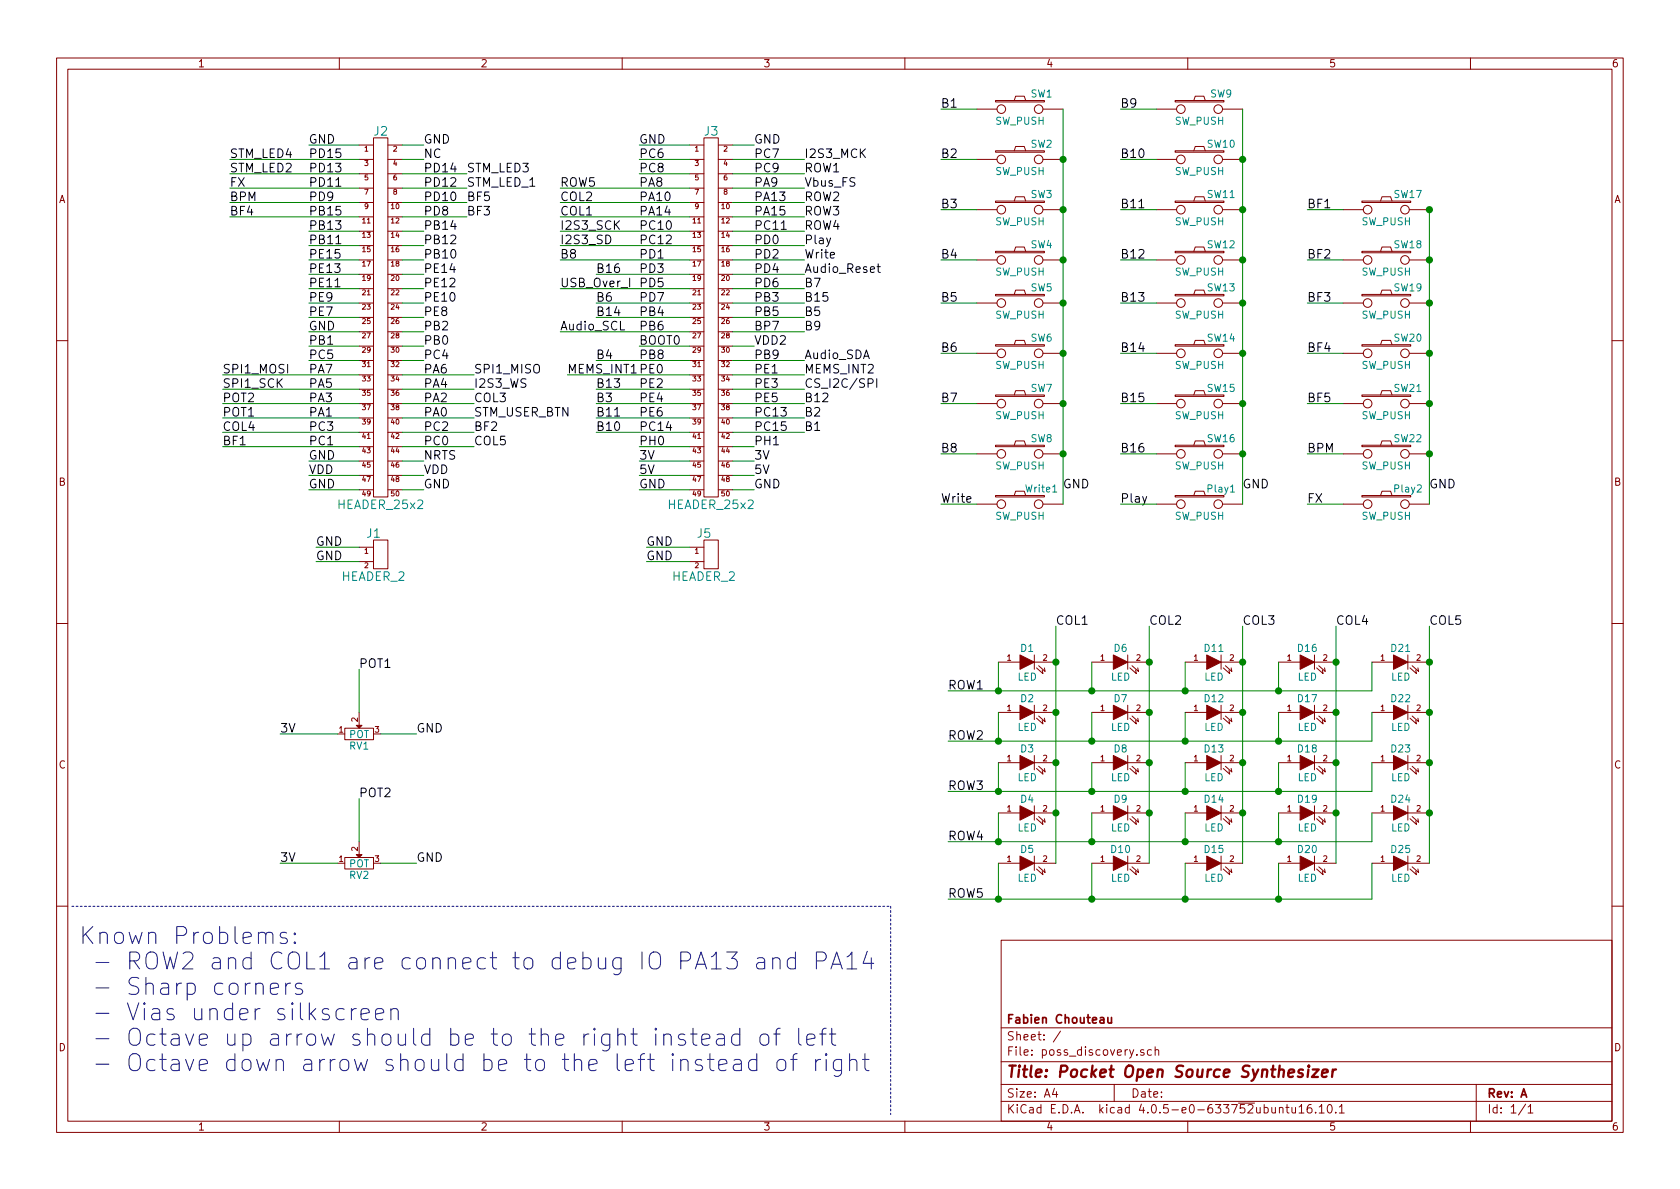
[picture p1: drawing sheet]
EESchema Schematic File Version 2
LIBS:poss_discovery-rescue
LIBS:power
LIBS:device
LIBS:transistors
LIBS:conn
LIBS:linear
LIBS:regul
LIBS:74xx
LIBS:cmos4000
LIBS:adc-dac
LIBS:memory
LIBS:xilinx
LIBS:microcontrollers
LIBS:dsp
LIBS:microchip
LIBS:analog_switches
LIBS:motorola
LIBS:texas
LIBS:intel
LIBS:audio
LIBS:interface
LIBS:digital-audio
LIBS:philips
LIBS:display
LIBS:cypress
LIBS:siliconi
LIBS:opto
LIBS:atmel
LIBS:contrib
LIBS:valves
LIBS:w_connectors
LIBS:poss_discovery-cache
EELAYER 25 0
EELAYER END
$Descr A4 11693 8268
encoding utf-8
Sheet 1 1
Title "Pocket Open Source Synthesizer"
Date ""
Rev "A"
Comp "Fabien Chouteau"
Comment1 ""
Comment2 ""
Comment3 ""
Comment4 ""
$EndDescr
$Comp
L SW_PUSH SW1
U 1 1
P 7100 750
F 0 "SW1" H 7250 860 50  0000 C CNN
F 1 "SW_PUSH" H 7100 670 50  0000 C CNN
F 2 "Buttons_Switches_SMD:SW_SPST_B3SL-1002P" H 7100 750 50  0001 C CNN
F 3 "" H 7100 750 50  0000 C CNN
	1    7100 750 
	1    0    0    -1  
$EndComp
$Comp
L SW_PUSH SW2
U 1 1
P 7100 1100
F 0 "SW2" H 7250 1210 50  0000 C CNN
F 1 "SW_PUSH" H 7100 1020 50  0000 C CNN
F 2 "Buttons_Switches_SMD:SW_SPST_B3SL-1002P" H 7100 1100 50  0001 C CNN
F 3 "" H 7100 1100 50  0000 C CNN
	1    7100 1100
	1    0    0    -1  
$EndComp
$Comp
L SW_PUSH SW3
U 1 1
P 7100 1450
F 0 "SW3" H 7250 1560 50  0000 C CNN
F 1 "SW_PUSH" H 7100 1370 50  0000 C CNN
F 2 "Buttons_Switches_SMD:SW_SPST_B3SL-1002P" H 7100 1450 50  0001 C CNN
F 3 "" H 7100 1450 50  0000 C CNN
	1    7100 1450
	1    0    0    -1  
$EndComp
$Comp
L SW_PUSH SW4
U 1 1
P 7100 1800
F 0 "SW4" H 7250 1910 50  0000 C CNN
F 1 "SW_PUSH" H 7100 1720 50  0000 C CNN
F 2 "Buttons_Switches_SMD:SW_SPST_B3SL-1002P" H 7100 1800 50  0001 C CNN
F 3 "" H 7100 1800 50  0000 C CNN
	1    7100 1800
	1    0    0    -1  
$EndComp
$Comp
L SW_PUSH SW5
U 1 1
P 7100 2100
F 0 "SW5" H 7250 2210 50  0000 C CNN
F 1 "SW_PUSH" H 7100 2020 50  0000 C CNN
F 2 "Buttons_Switches_SMD:SW_SPST_B3SL-1002P" H 7100 2100 50  0001 C CNN
F 3 "" H 7100 2100 50  0000 C CNN
	1    7100 2100
	1    0    0    -1  
$EndComp
$Comp
L SW_PUSH SW6
U 1 1
P 7100 2450
F 0 "SW6" H 7250 2560 50  0000 C CNN
F 1 "SW_PUSH" H 7100 2370 50  0000 C CNN
F 2 "Buttons_Switches_SMD:SW_SPST_B3SL-1002P" H 7100 2450 50  0001 C CNN
F 3 "" H 7100 2450 50  0000 C CNN
	1    7100 2450
	1    0    0    -1  
$EndComp
$Comp
L SW_PUSH SW7
U 1 1
P 7100 2800
F 0 "SW7" H 7250 2910 50  0000 C CNN
F 1 "SW_PUSH" H 7100 2720 50  0000 C CNN
F 2 "Buttons_Switches_SMD:SW_SPST_B3SL-1002P" H 7100 2800 50  0001 C CNN
F 3 "" H 7100 2800 50  0000 C CNN
	1    7100 2800
	1    0    0    -1  
$EndComp
$Comp
L SW_PUSH SW8
U 1 1
P 7100 3150
F 0 "SW8" H 7250 3260 50  0000 C CNN
F 1 "SW_PUSH" H 7100 3070 50  0000 C CNN
F 2 "Buttons_Switches_SMD:SW_SPST_B3SL-1002P" H 7100 3150 50  0001 C CNN
F 3 "" H 7100 3150 50  0000 C CNN
	1    7100 3150
	1    0    0    -1  
$EndComp
Text Label 6550 750  0    60   ~ 0
B1
Text Label 6550 1100 0    60   ~ 0
B2
Text Label 6550 1450 0    60   ~ 0
B3
Text Label 6550 1800 0    60   ~ 0
B4
Text Label 6550 2100 0    60   ~ 0
B5
Text Label 6550 2450 0    60   ~ 0
B6
Text Label 6550 2800 0    60   ~ 0
B7
Text Label 6550 3150 0    60   ~ 0
B8
$Comp
L SW_PUSH SW9
U 1 1
P 8350 750
F 0 "SW9" H 8500 860 50  0000 C CNN
F 1 "SW_PUSH" H 8350 670 50  0000 C CNN
F 2 "Buttons_Switches_SMD:SW_SPST_B3SL-1002P" H 8350 750 50  0001 C CNN
F 3 "" H 8350 750 50  0000 C CNN
	1    8350 750 
	1    0    0    -1  
$EndComp
$Comp
L SW_PUSH SW10
U 1 1
P 8350 1100
F 0 "SW10" H 8500 1210 50  0000 C CNN
F 1 "SW_PUSH" H 8350 1020 50  0000 C CNN
F 2 "Buttons_Switches_SMD:SW_SPST_B3SL-1002P" H 8350 1100 50  0001 C CNN
F 3 "" H 8350 1100 50  0000 C CNN
	1    8350 1100
	1    0    0    -1  
$EndComp
$Comp
L SW_PUSH SW11
U 1 1
P 8350 1450
F 0 "SW11" H 8500 1560 50  0000 C CNN
F 1 "SW_PUSH" H 8350 1370 50  0000 C CNN
F 2 "Buttons_Switches_SMD:SW_SPST_B3SL-1002P" H 8350 1450 50  0001 C CNN
F 3 "" H 8350 1450 50  0000 C CNN
	1    8350 1450
	1    0    0    -1  
$EndComp
$Comp
L SW_PUSH SW12
U 1 1
P 8350 1800
F 0 "SW12" H 8500 1910 50  0000 C CNN
F 1 "SW_PUSH" H 8350 1720 50  0000 C CNN
F 2 "Buttons_Switches_SMD:SW_SPST_B3SL-1002P" H 8350 1800 50  0001 C CNN
F 3 "" H 8350 1800 50  0000 C CNN
	1    8350 1800
	1    0    0    -1  
$EndComp
$Comp
L SW_PUSH SW13
U 1 1
P 8350 2100
F 0 "SW13" H 8500 2210 50  0000 C CNN
F 1 "SW_PUSH" H 8350 2020 50  0000 C CNN
F 2 "Buttons_Switches_SMD:SW_SPST_B3SL-1002P" H 8350 2100 50  0001 C CNN
F 3 "" H 8350 2100 50  0000 C CNN
	1    8350 2100
	1    0    0    -1  
$EndComp
$Comp
L SW_PUSH SW14
U 1 1
P 8350 2450
F 0 "SW14" H 8500 2560 50  0000 C CNN
F 1 "SW_PUSH" H 8350 2370 50  0000 C CNN
F 2 "Buttons_Switches_SMD:SW_SPST_B3SL-1002P" H 8350 2450 50  0001 C CNN
F 3 "" H 8350 2450 50  0000 C CNN
	1    8350 2450
	1    0    0    -1  
$EndComp
$Comp
L SW_PUSH SW15
U 1 1
P 8350 2800
F 0 "SW15" H 8500 2910 50  0000 C CNN
F 1 "SW_PUSH" H 8350 2720 50  0000 C CNN
F 2 "Buttons_Switches_SMD:SW_SPST_B3SL-1002P" H 8350 2800 50  0001 C CNN
F 3 "" H 8350 2800 50  0000 C CNN
	1    8350 2800
	1    0    0    -1  
$EndComp
$Comp
L SW_PUSH SW16
U 1 1
P 8350 3150
F 0 "SW16" H 8500 3260 50  0000 C CNN
F 1 "SW_PUSH" H 8350 3070 50  0000 C CNN
F 2 "Buttons_Switches_SMD:SW_SPST_B3SL-1002P" H 8350 3150 50  0001 C CNN
F 3 "" H 8350 3150 50  0000 C CNN
	1    8350 3150
	1    0    0    -1  
$EndComp
Text Label 7800 750  0    60   ~ 0
B9
Text Label 7800 1100 0    60   ~ 0
B10
Text Label 7800 1450 0    60   ~ 0
B11
Text Label 7800 1800 0    60   ~ 0
B12
Text Label 7800 2100 0    60   ~ 0
B13
Text Label 7800 2450 0    60   ~ 0
B14
Text Label 7800 2800 0    60   ~ 0
B15
Text Label 7800 3150 0    60   ~ 0
B16
$Comp
L HEADER_25x2 J2
U 1 1
P 2650 2200
F 0 "J2" H 2650 3500 60  0000 C CNN
F 1 "HEADER_25x2" H 2650 900 60  0000 C CNN
F 2 "Pin_Headers:Pin_Header_Straight_2x25" H 2650 2200 60  0001 C CNN
F 3 "" H 2650 2200 60  0000 C CNN
	1    2650 2200
	1    0    0    -1  
$EndComp
$Comp
L HEADER_25x2 J3
U 1 1
P 4950 2200
F 0 "J3" H 4950 3500 60  0000 C CNN
F 1 "HEADER_25x2" H 4950 900 60  0000 C CNN
F 2 "Pin_Headers:Pin_Header_Straight_2x25" H 4950 2200 60  0001 C CNN
F 3 "" H 4950 2200 60  0000 C CNN
	1    4950 2200
	1    0    0    -1  
$EndComp
Text Label 2150 1100 0    60   ~ 0
PD15
Text Label 2150 1000 0    60   ~ 0
GND
Text Label 2150 1200 0    60   ~ 0
PD13
Text Label 2150 1300 0    60   ~ 0
PD11
Text Label 2150 1400 0    60   ~ 0
PD9
Text Label 2150 1500 0    60   ~ 0
PB15
Text Label 2150 1600 0    60   ~ 0
PB13
Text Label 2150 1700 0    60   ~ 0
PB11
Text Label 2150 1800 0    60   ~ 0
PE15
Text Label 2150 1900 0    60   ~ 0
PE13
Text Label 2150 2000 0    60   ~ 0
PE11
Text Label 2150 2100 0    60   ~ 0
PE9
Text Label 2150 2200 0    60   ~ 0
PE7
Text Label 2150 2300 0    60   ~ 0
GND
Text Label 2150 2400 0    60   ~ 0
PB1
Text Label 2150 2500 0    60   ~ 0
PC5
Text Label 2150 2600 0    60   ~ 0
PA7
Text Label 2150 2700 0    60   ~ 0
PA5
Text Label 2150 2800 0    60   ~ 0
PA3
Text Label 2150 2900 0    60   ~ 0
PA1
Text Label 2150 3000 0    60   ~ 0
PC3
Text Label 2150 3100 0    60   ~ 0
PC1
Text Label 2150 3200 0    60   ~ 0
GND
Text Label 2150 3300 0    60   ~ 0
VDD
Text Label 2150 3400 0    60   ~ 0
GND
Text Label 2950 3400 0    60   ~ 0
GND
Text Label 2950 3300 0    60   ~ 0
VDD
Text Label 2950 3200 0    60   ~ 0
NRTS
Text Label 2950 3100 0    60   ~ 0
PC0
Text Label 2950 3000 0    60   ~ 0
PC2
Text Label 2950 2900 0    60   ~ 0
PA0
Text Label 2950 2800 0    60   ~ 0
PA2
Text Label 2950 2700 0    60   ~ 0
PA4
Text Label 2950 2600 0    60   ~ 0
PA6
Text Label 2950 2500 0    60   ~ 0
PC4
Text Label 2950 2400 0    60   ~ 0
PB0
Text Label 2950 2300 0    60   ~ 0
PB2
Text Label 2950 2200 0    60   ~ 0
PE8
Text Label 2950 2100 0    60   ~ 0
PE10
Text Label 2950 2000 0    60   ~ 0
PE12
Text Label 2950 1900 0    60   ~ 0
PE14
Text Label 2950 1800 0    60   ~ 0
PB10
Text Label 2950 1700 0    60   ~ 0
PB12
Text Label 2950 1600 0    60   ~ 0
PB14
Text Label 2950 1500 0    60   ~ 0
PD8
Text Label 2950 1400 0    60   ~ 0
PD10
Text Label 2950 1300 0    60   ~ 0
PD12
Text Label 2950 1200 0    60   ~ 0
PD14
Text Label 2950 1100 0    60   ~ 0
NC
Text Label 2950 1000 0    60   ~ 0
GND
Text Label 4450 1100 0    60   ~ 0
PC6
Text Label 4450 1000 0    60   ~ 0
GND
Text Label 4450 1200 0    60   ~ 0
PC8
Text Label 4450 1300 0    60   ~ 0
PA8
Text Label 4450 1400 0    60   ~ 0
PA10
Text Label 4450 1500 0    60   ~ 0
PA14
Text Label 4450 1600 0    60   ~ 0
PC10
Text Label 4450 1700 0    60   ~ 0
PC12
Text Label 4450 1800 0    60   ~ 0
PD1
Text Label 4450 1900 0    60   ~ 0
PD3
Text Label 4450 2000 0    60   ~ 0
PD5
Text Label 4450 2100 0    60   ~ 0
PD7
Text Label 4450 2200 0    60   ~ 0
PB4
Text Label 4450 2300 0    60   ~ 0
PB6
Text Label 4450 2400 0    60   ~ 0
BOOT0
Text Label 4450 2500 0    60   ~ 0
PB8
Text Label 4450 2600 0    60   ~ 0
PE0
Text Label 4450 2700 0    60   ~ 0
PE2
Text Label 4450 2800 0    60   ~ 0
PE4
Text Label 4450 2900 0    60   ~ 0
PE6
Text Label 4450 3000 0    60   ~ 0
PC14
Text Label 4450 3100 0    60   ~ 0
PH0
Text Label 4450 3200 0    60   ~ 0
3V
Text Label 4450 3300 0    60   ~ 0
5V
Text Label 4450 3400 0    60   ~ 0
GND
Text Label 5250 3400 0    60   ~ 0
GND
Text Label 5250 3300 0    60   ~ 0
5V
Text Label 5250 3200 0    60   ~ 0
3V
Text Label 5250 3100 0    60   ~ 0
PH1
Text Label 5250 3000 0    60   ~ 0
PC15
Text Label 5250 2900 0    60   ~ 0
PC13
Text Label 5250 2800 0    60   ~ 0
PE5
Text Label 5250 2700 0    60   ~ 0
PE3
Text Label 5250 2600 0    60   ~ 0
PE1
Text Label 5250 2500 0    60   ~ 0
PB9
Text Label 5250 2400 0    60   ~ 0
VDD2
Text Label 5250 2300 0    60   ~ 0
BP7
Text Label 5250 2200 0    60   ~ 0
PB5
Text Label 5250 2100 0    60   ~ 0
PB3
Text Label 5250 2000 0    60   ~ 0
PD6
Text Label 5250 1900 0    60   ~ 0
PD4
Text Label 5250 1800 0    60   ~ 0
PD2
Text Label 5250 1700 0    60   ~ 0
PD0
Text Label 5250 1600 0    60   ~ 0
PC11
Text Label 5250 1500 0    60   ~ 0
PA15
Text Label 5250 1400 0    60   ~ 0
PA13
Text Label 5250 1300 0    60   ~ 0
PA9
Text Label 5250 1200 0    60   ~ 0
PC9
Text Label 5250 1100 0    60   ~ 0
PC7
Text Label 5250 1000 0    60   ~ 0
GND
Text Label 3250 1300 0    60   ~ 0
STM_LED_1
Text Label 3250 1200 0    60   ~ 0
STM_LED3
Text Label 1600 1200 0    60   ~ 0
STM_LED2
Text Label 1600 1100 0    60   ~ 0
STM_LED4
Text Label 3300 2900 0    60   ~ 0
STM_USER_BTN
Text Label 1550 2700 0    60   ~ 0
SPI1_SCK
Text Label 1550 2600 0    60   ~ 0
SPI1_MOSI
Text Label 3300 2600 0    60   ~ 0
SPI1_MISO
Text Label 5600 2700 0    60   ~ 0
CS_I2C/SPI
Text Label 5600 2600 0    60   ~ 0
MEMS_INT2
Text Label 3950 2600 0    60   ~ 0
MEMS_INT1
Text Label 5600 2500 0    60   ~ 0
Audio_SDA
Text Label 3900 2300 0    60   ~ 0
Audio_SCL
Text Label 5600 1100 0    60   ~ 0
I2S3_MCK
Text Label 3900 1600 0    60   ~ 0
I2S3_SCK
Text Label 3900 1700 0    60   ~ 0
I2S3_SD
Text Label 3300 2700 0    60   ~ 0
I2S3_WS
Text Label 5600 1900 0    60   ~ 0
Audio_Reset
Text Label 5600 1300 0    60   ~ 0
Vbus_FS
Text Label 3900 2000 0    60   ~ 0
USB_Over_I
Text Label 5600 3000 0    60   ~ 0
B1
Text Label 4150 3000 0    60   ~ 0
B10
Text Label 5600 2900 0    60   ~ 0
B2
Text Label 4150 2900 0    60   ~ 0
B11
Text Label 5600 2800 0    60   ~ 0
B12
Text Label 4150 2800 0    60   ~ 0
B3
Text Label 4150 2700 0    60   ~ 0
B13
Text Label 4150 2500 0    60   ~ 0
B4
Text Label 5600 2300 0    60   ~ 0
B9
Text Label 4150 2200 0    60   ~ 0
B14
Text Label 5600 2200 0    60   ~ 0
B5
Text Label 4150 2100 0    60   ~ 0
B6
Text Label 5600 2100 0    60   ~ 0
B15
Text Label 5600 2000 0    60   ~ 0
B7
Text Label 4150 1900 0    60   ~ 0
B16
Text Label 5600 1800 0    60   ~ 0
Write
Text Label 8650 3400 0    60   ~ 0
GND
Text Label 7400 3400 0    60   ~ 0
GND
$Comp
L SW_PUSH Write1
U 1 1
P 7100 3500
F 0 "Write1" H 7250 3610 50  0000 C CNN
F 1 "SW_PUSH" H 7100 3420 50  0000 C CNN
F 2 "Buttons_Switches_SMD:SW_SPST_B3SL-1002P" H 7100 3500 50  0001 C CNN
F 3 "" H 7100 3500 50  0000 C CNN
	1    7100 3500
	1    0    0    -1  
$EndComp
$Comp
L SW_PUSH Play1
U 1 1
P 8350 3500
F 0 "Play1" H 8500 3610 50  0000 C CNN
F 1 "SW_PUSH" H 8350 3420 50  0000 C CNN
F 2 "Buttons_Switches_SMD:SW_SPST_B3SL-1002P" H 8350 3500 50  0001 C CNN
F 3 "" H 8350 3500 50  0000 C CNN
	1    8350 3500
	1    0    0    -1  
$EndComp
Text Label 7800 3500 0    60   ~ 0
Play
Text Label 6550 3500 0    60   ~ 0
Write
Text Label 3900 1800 0    60   ~ 0
B8
Text Label 5600 1700 0    60   ~ 0
Play
$Comp
L HEADER_2 J1
U 1 1
P 2600 3850
F 0 "J1" H 2600 4000 60  0000 C CNN
F 1 "HEADER_2" H 2600 3700 60  0000 C CNN
F 2 "Pin_Headers:Pin_Header_Straight_2x01" H 2600 3850 60  0001 C CNN
F 3 "" H 2600 3850 60  0000 C CNN
	1    2600 3850
	1    0    0    -1  
$EndComp
Text Label 2200 3800 0    60   ~ 0
GND
Text Label 2200 3900 0    60   ~ 0
GND
$Comp
L HEADER_2 J5
U 1 1
P 4900 3850
F 0 "J5" H 4900 4000 60  0000 C CNN
F 1 "HEADER_2" H 4900 3700 60  0000 C CNN
F 2 "Pin_Headers:Pin_Header_Straight_2x01" H 4900 3850 60  0001 C CNN
F 3 "" H 4900 3850 60  0000 C CNN
	1    4900 3850
	1    0    0    -1  
$EndComp
Text Label 4500 3800 0    60   ~ 0
GND
Text Label 4500 3900 0    60   ~ 0
GND
$Comp
L SW_PUSH SW17
U 1 1
P 9650 1450
F 0 "SW17" H 9800 1560 50  0000 C CNN
F 1 "SW_PUSH" H 9650 1370 50  0000 C CNN
F 2 "Buttons_Switches_SMD:SW_SPST_B3SL-1002P" H 9650 1450 50  0001 C CNN
F 3 "" H 9650 1450 50  0000 C CNN
	1    9650 1450
	1    0    0    -1  
$EndComp
$Comp
L SW_PUSH SW18
U 1 1
P 9650 1800
F 0 "SW18" H 9800 1910 50  0000 C CNN
F 1 "SW_PUSH" H 9650 1720 50  0000 C CNN
F 2 "Buttons_Switches_SMD:SW_SPST_B3SL-1002P" H 9650 1800 50  0001 C CNN
F 3 "" H 9650 1800 50  0000 C CNN
	1    9650 1800
	1    0    0    -1  
$EndComp
$Comp
L SW_PUSH SW19
U 1 1
P 9650 2100
F 0 "SW19" H 9800 2210 50  0000 C CNN
F 1 "SW_PUSH" H 9650 2020 50  0000 C CNN
F 2 "Buttons_Switches_SMD:SW_SPST_B3SL-1002P" H 9650 2100 50  0001 C CNN
F 3 "" H 9650 2100 50  0000 C CNN
	1    9650 2100
	1    0    0    -1  
$EndComp
$Comp
L SW_PUSH SW20
U 1 1
P 9650 2450
F 0 "SW20" H 9800 2560 50  0000 C CNN
F 1 "SW_PUSH" H 9650 2370 50  0000 C CNN
F 2 "Buttons_Switches_SMD:SW_SPST_B3SL-1002P" H 9650 2450 50  0001 C CNN
F 3 "" H 9650 2450 50  0000 C CNN
	1    9650 2450
	1    0    0    -1  
$EndComp
$Comp
L SW_PUSH SW21
U 1 1
P 9650 2800
F 0 "SW21" H 9800 2910 50  0000 C CNN
F 1 "SW_PUSH" H 9650 2720 50  0000 C CNN
F 2 "Buttons_Switches_SMD:SW_SPST_B3SL-1002P" H 9650 2800 50  0001 C CNN
F 3 "" H 9650 2800 50  0000 C CNN
	1    9650 2800
	1    0    0    -1  
$EndComp
$Comp
L SW_PUSH SW22
U 1 1
P 9650 3150
F 0 "SW22" H 9800 3260 50  0000 C CNN
F 1 "SW_PUSH" H 9650 3070 50  0000 C CNN
F 2 "Buttons_Switches_SMD:SW_SPST_B3SL-1002P" H 9650 3150 50  0001 C CNN
F 3 "" H 9650 3150 50  0000 C CNN
	1    9650 3150
	1    0    0    -1  
$EndComp
Text Label 9100 1450 0    60   ~ 0
BF1
Text Label 9100 1800 0    60   ~ 0
BF2
Text Label 9100 2100 0    60   ~ 0
BF3
Text Label 9100 2450 0    60   ~ 0
BF4
Text Label 9100 2800 0    60   ~ 0
BF5
Text Label 9100 3150 0    60   ~ 0
BPM
Text Label 9950 3400 0    60   ~ 0
GND
$Comp
L SW_PUSH Play2
U 1 1
P 9650 3500
F 0 "Play2" H 9800 3610 50  0000 C CNN
F 1 "SW_PUSH" H 9650 3420 50  0000 C CNN
F 2 "Buttons_Switches_SMD:SW_SPST_B3SL-1002P" H 9650 3500 50  0001 C CNN
F 3 "" H 9650 3500 50  0000 C CNN
	1    9650 3500
	1    0    0    -1  
$EndComp
Text Label 9100 3500 0    60   ~ 0
FX
Text Label 1600 1300 0    60   ~ 0
FX
Text Label 1600 1400 0    60   ~ 0
BPM
Text Label 3250 1400 0    60   ~ 0
BF5
Text Label 1600 1500 0    60   ~ 0
BF4
Text Label 3250 1500 0    60   ~ 0
BF3
Text Label 1550 3100 0    60   ~ 0
BF1
Text Label 3300 3100 0    60   ~ 0
COL5
$Comp
L LED D6
U 1 1
P 7800 4600
F 0 "D6" H 7800 4700 50  0000 C CNN
F 1 "LED" H 7800 4500 50  0000 C CNN
F 2 "LEDs:LED_0805" H 7800 4600 50  0001 C CNN
F 3 "" H 7800 4600 50  0000 C CNN
	1    7800 4600
	1    0    0    -1  
$EndComp
$Comp
L LED D7
U 1 1
P 7800 4950
F 0 "D7" H 7800 5050 50  0000 C CNN
F 1 "LED" H 7800 4850 50  0000 C CNN
F 2 "LEDs:LED_0805" H 7800 4950 50  0001 C CNN
F 3 "" H 7800 4950 50  0000 C CNN
	1    7800 4950
	1    0    0    -1  
$EndComp
$Comp
L LED D8
U 1 1
P 7800 5300
F 0 "D8" H 7800 5400 50  0000 C CNN
F 1 "LED" H 7800 5200 50  0000 C CNN
F 2 "LEDs:LED_0805" H 7800 5300 50  0001 C CNN
F 3 "" H 7800 5300 50  0000 C CNN
	1    7800 5300
	1    0    0    -1  
$EndComp
$Comp
L LED D9
U 1 1
P 7800 5650
F 0 "D9" H 7800 5750 50  0000 C CNN
F 1 "LED" H 7800 5550 50  0000 C CNN
F 2 "LEDs:LED_0805" H 7800 5650 50  0001 C CNN
F 3 "" H 7800 5650 50  0000 C CNN
	1    7800 5650
	1    0    0    -1  
$EndComp
$Comp
L LED D10
U 1 1
P 7800 6000
F 0 "D10" H 7800 6100 50  0000 C CNN
F 1 "LED" H 7800 5900 50  0000 C CNN
F 2 "LEDs:LED_0805" H 7800 6000 50  0001 C CNN
F 3 "" H 7800 6000 50  0000 C CNN
	1    7800 6000
	1    0    0    -1  
$EndComp
$Comp
L LED D1
U 1 1
P 7150 4600
F 0 "D1" H 7150 4700 50  0000 C CNN
F 1 "LED" H 7150 4500 50  0000 C CNN
F 2 "LEDs:LED_0805" H 7150 4600 50  0001 C CNN
F 3 "" H 7150 4600 50  0000 C CNN
	1    7150 4600
	1    0    0    -1  
$EndComp
$Comp
L LED D2
U 1 1
P 7150 4950
F 0 "D2" H 7150 5050 50  0000 C CNN
F 1 "LED" H 7150 4850 50  0000 C CNN
F 2 "LEDs:LED_0805" H 7150 4950 50  0001 C CNN
F 3 "" H 7150 4950 50  0000 C CNN
	1    7150 4950
	1    0    0    -1  
$EndComp
$Comp
L LED D3
U 1 1
P 7150 5300
F 0 "D3" H 7150 5400 50  0000 C CNN
F 1 "LED" H 7150 5200 50  0000 C CNN
F 2 "LEDs:LED_0805" H 7150 5300 50  0001 C CNN
F 3 "" H 7150 5300 50  0000 C CNN
	1    7150 5300
	1    0    0    -1  
$EndComp
$Comp
L LED D4
U 1 1
P 7150 5650
F 0 "D4" H 7150 5750 50  0000 C CNN
F 1 "LED" H 7150 5550 50  0000 C CNN
F 2 "LEDs:LED_0805" H 7150 5650 50  0001 C CNN
F 3 "" H 7150 5650 50  0000 C CNN
	1    7150 5650
	1    0    0    -1  
$EndComp
$Comp
L LED D5
U 1 1
P 7150 6000
F 0 "D5" H 7150 6100 50  0000 C CNN
F 1 "LED" H 7150 5900 50  0000 C CNN
F 2 "LEDs:LED_0805" H 7150 6000 50  0001 C CNN
F 3 "" H 7150 6000 50  0000 C CNN
	1    7150 6000
	1    0    0    -1  
$EndComp
$Comp
L LED D16
U 1 1
P 9100 4600
F 0 "D16" H 9100 4700 50  0000 C CNN
F 1 "LED" H 9100 4500 50  0000 C CNN
F 2 "LEDs:LED_0805" H 9100 4600 50  0001 C CNN
F 3 "" H 9100 4600 50  0000 C CNN
	1    9100 4600
	1    0    0    -1  
$EndComp
$Comp
L LED D17
U 1 1
P 9100 4950
F 0 "D17" H 9100 5050 50  0000 C CNN
F 1 "LED" H 9100 4850 50  0000 C CNN
F 2 "LEDs:LED_0805" H 9100 4950 50  0001 C CNN
F 3 "" H 9100 4950 50  0000 C CNN
	1    9100 4950
	1    0    0    -1  
$EndComp
$Comp
L LED D18
U 1 1
P 9100 5300
F 0 "D18" H 9100 5400 50  0000 C CNN
F 1 "LED" H 9100 5200 50  0000 C CNN
F 2 "LEDs:LED_0805" H 9100 5300 50  0001 C CNN
F 3 "" H 9100 5300 50  0000 C CNN
	1    9100 5300
	1    0    0    -1  
$EndComp
$Comp
L LED D19
U 1 1
P 9100 5650
F 0 "D19" H 9100 5750 50  0000 C CNN
F 1 "LED" H 9100 5550 50  0000 C CNN
F 2 "LEDs:LED_0805" H 9100 5650 50  0001 C CNN
F 3 "" H 9100 5650 50  0000 C CNN
	1    9100 5650
	1    0    0    -1  
$EndComp
$Comp
L LED D20
U 1 1
P 9100 6000
F 0 "D20" H 9100 6100 50  0000 C CNN
F 1 "LED" H 9100 5900 50  0000 C CNN
F 2 "LEDs:LED_0805" H 9100 6000 50  0001 C CNN
F 3 "" H 9100 6000 50  0000 C CNN
	1    9100 6000
	1    0    0    -1  
$EndComp
$Comp
L LED D11
U 1 1
P 8450 4600
F 0 "D11" H 8450 4700 50  0000 C CNN
F 1 "LED" H 8450 4500 50  0000 C CNN
F 2 "LEDs:LED_0805" H 8450 4600 50  0001 C CNN
F 3 "" H 8450 4600 50  0000 C CNN
	1    8450 4600
	1    0    0    -1  
$EndComp
$Comp
L LED D12
U 1 1
P 8450 4950
F 0 "D12" H 8450 5050 50  0000 C CNN
F 1 "LED" H 8450 4850 50  0000 C CNN
F 2 "LEDs:LED_0805" H 8450 4950 50  0001 C CNN
F 3 "" H 8450 4950 50  0000 C CNN
	1    8450 4950
	1    0    0    -1  
$EndComp
$Comp
L LED D13
U 1 1
P 8450 5300
F 0 "D13" H 8450 5400 50  0000 C CNN
F 1 "LED" H 8450 5200 50  0000 C CNN
F 2 "LEDs:LED_0805" H 8450 5300 50  0001 C CNN
F 3 "" H 8450 5300 50  0000 C CNN
	1    8450 5300
	1    0    0    -1  
$EndComp
$Comp
L LED D14
U 1 1
P 8450 5650
F 0 "D14" H 8450 5750 50  0000 C CNN
F 1 "LED" H 8450 5550 50  0000 C CNN
F 2 "LEDs:LED_0805" H 8450 5650 50  0001 C CNN
F 3 "" H 8450 5650 50  0000 C CNN
	1    8450 5650
	1    0    0    -1  
$EndComp
$Comp
L LED D15
U 1 1
P 8450 6000
F 0 "D15" H 8450 6100 50  0000 C CNN
F 1 "LED" H 8450 5900 50  0000 C CNN
F 2 "LEDs:LED_0805" H 8450 6000 50  0001 C CNN
F 3 "" H 8450 6000 50  0000 C CNN
	1    8450 6000
	1    0    0    -1  
$EndComp
$Comp
L LED D21
U 1 1
P 9750 4600
F 0 "D21" H 9750 4700 50  0000 C CNN
F 1 "LED" H 9750 4500 50  0000 C CNN
F 2 "LEDs:LED_0805" H 9750 4600 50  0001 C CNN
F 3 "" H 9750 4600 50  0000 C CNN
	1    9750 4600
	1    0    0    -1  
$EndComp
$Comp
L LED D22
U 1 1
P 9750 4950
F 0 "D22" H 9750 5050 50  0000 C CNN
F 1 "LED" H 9750 4850 50  0000 C CNN
F 2 "LEDs:LED_0805" H 9750 4950 50  0001 C CNN
F 3 "" H 9750 4950 50  0000 C CNN
	1    9750 4950
	1    0    0    -1  
$EndComp
$Comp
L LED D23
U 1 1
P 9750 5300
F 0 "D23" H 9750 5400 50  0000 C CNN
F 1 "LED" H 9750 5200 50  0000 C CNN
F 2 "LEDs:LED_0805" H 9750 5300 50  0001 C CNN
F 3 "" H 9750 5300 50  0000 C CNN
	1    9750 5300
	1    0    0    -1  
$EndComp
$Comp
L LED D24
U 1 1
P 9750 5650
F 0 "D24" H 9750 5750 50  0000 C CNN
F 1 "LED" H 9750 5550 50  0000 C CNN
F 2 "LEDs:LED_0805" H 9750 5650 50  0001 C CNN
F 3 "" H 9750 5650 50  0000 C CNN
	1    9750 5650
	1    0    0    -1  
$EndComp
$Comp
L LED D25
U 1 1
P 9750 6000
F 0 "D25" H 9750 6100 50  0000 C CNN
F 1 "LED" H 9750 5900 50  0000 C CNN
F 2 "LEDs:LED_0805" H 9750 6000 50  0001 C CNN
F 3 "" H 9750 6000 50  0000 C CNN
	1    9750 6000
	1    0    0    -1  
$EndComp
Wire Wire Line
	7400 750  7400 3500
Connection ~ 7400 3150
Connection ~ 7400 2800
Connection ~ 7400 2450
Connection ~ 7400 2100
Connection ~ 7400 1800
Connection ~ 7400 1450
Connection ~ 7400 1100
Wire Wire Line
	6800 750  6550 750 
Wire Wire Line
	6800 1100 6550 1100
Wire Wire Line
	6800 1450 6550 1450
Wire Wire Line
	6800 1800 6550 1800
Wire Wire Line
	6800 2100 6550 2100
Wire Wire Line
	6800 2450 6550 2450
Wire Wire Line
	6800 2800 6550 2800
Wire Wire Line
	6800 3150 6550 3150
Wire Wire Line
	8650 750  8650 3500
Connection ~ 8650 3150
Connection ~ 8650 2800
Connection ~ 8650 2450
Connection ~ 8650 2100
Connection ~ 8650 1800
Connection ~ 8650 1450
Connection ~ 8650 1100
Wire Wire Line
	8050 750  7800 750 
Wire Wire Line
	8050 1100 7800 1100
Wire Wire Line
	8050 1450 7800 1450
Wire Wire Line
	8050 1800 7800 1800
Wire Wire Line
	8050 2100 7800 2100
Wire Wire Line
	8050 2450 7800 2450
Wire Wire Line
	8050 2800 7800 2800
Wire Wire Line
	8050 3150 7800 3150
Wire Wire Line
	1600 1200 2500 1200
Wire Wire Line
	1600 1300 2500 1300
Wire Wire Line
	1600 1400 2500 1400
Wire Wire Line
	1600 1500 2500 1500
Wire Wire Line
	2500 1600 2150 1600
Wire Wire Line
	2500 1700 2150 1700
Wire Wire Line
	2500 1800 2150 1800
Wire Wire Line
	2500 1900 2150 1900
Wire Wire Line
	2500 2000 2150 2000
Wire Wire Line
	2500 2100 2150 2100
Wire Wire Line
	2500 2200 2150 2200
Wire Wire Line
	2500 2300 2150 2300
Wire Wire Line
	2500 2400 2150 2400
Wire Wire Line
	2500 2500 2150 2500
Wire Wire Line
	1550 2600 2500 2600
Wire Wire Line
	1550 2700 2500 2700
Wire Wire Line
	1550 2800 2500 2800
Wire Wire Line
	1550 2900 2500 2900
Wire Wire Line
	1550 3000 2500 3000
Wire Wire Line
	1550 3100 2500 3100
Wire Wire Line
	2500 3200 2150 3200
Wire Wire Line
	2500 3300 2150 3300
Wire Wire Line
	2500 3400 2150 3400
Wire Wire Line
	2800 1900 2950 1900
Wire Wire Line
	2800 2000 2950 2000
Wire Wire Line
	2800 2100 2950 2100
Wire Wire Line
	2800 2200 2950 2200
Wire Wire Line
	2800 2300 2950 2300
Wire Wire Line
	2800 2400 2950 2400
Wire Wire Line
	2800 2500 2950 2500
Wire Wire Line
	2800 2600 3300 2600
Wire Wire Line
	2800 2700 3300 2700
Wire Wire Line
	2800 2800 3300 2800
Wire Wire Line
	2800 2900 3300 2900
Wire Wire Line
	2800 3000 3300 3000
Wire Wire Line
	2800 3100 3300 3100
Wire Wire Line
	2800 3200 2950 3200
Wire Wire Line
	2800 3300 2950 3300
Wire Wire Line
	2800 3400 2950 3400
Wire Wire Line
	2800 1100 2950 1100
Wire Wire Line
	2800 1200 3250 1200
Wire Wire Line
	2800 1300 3250 1300
Wire Wire Line
	2800 1400 3250 1400
Wire Wire Line
	2800 1500 3250 1500
Wire Wire Line
	2800 1600 2950 1600
Wire Wire Line
	2800 1700 2950 1700
Wire Wire Line
	2800 1800 2950 1800
Wire Wire Line
	2500 1000 2150 1000
Wire Wire Line
	1600 1100 2500 1100
Wire Wire Line
	2800 1000 2950 1000
Wire Wire Line
	4450 1200 4800 1200
Wire Wire Line
	3900 1300 4800 1300
Wire Wire Line
	3900 1400 4800 1400
Wire Wire Line
	3900 1500 4800 1500
Wire Wire Line
	3900 1600 4800 1600
Wire Wire Line
	3900 1700 4800 1700
Wire Wire Line
	3900 1800 4800 1800
Wire Wire Line
	4150 1900 4800 1900
Wire Wire Line
	3900 2000 4800 2000
Wire Wire Line
	4150 2100 4800 2100
Wire Wire Line
	4150 2200 4800 2200
Wire Wire Line
	3900 2300 4800 2300
Wire Wire Line
	4800 2400 4450 2400
Wire Wire Line
	4150 2500 4800 2500
Wire Wire Line
	3950 2600 4800 2600
Wire Wire Line
	4150 2700 4800 2700
Wire Wire Line
	4150 2800 4800 2800
Wire Wire Line
	4150 2900 4800 2900
Wire Wire Line
	4150 3000 4800 3000
Wire Wire Line
	4800 3100 4450 3100
Wire Wire Line
	4800 3200 4450 3200
Wire Wire Line
	4800 3300 4450 3300
Wire Wire Line
	4800 3400 4450 3400
Wire Wire Line
	4800 1000 4450 1000
Wire Wire Line
	4450 1100 4800 1100
Wire Wire Line
	5100 1900 5600 1900
Wire Wire Line
	5100 2000 5600 2000
Wire Wire Line
	5100 2100 5600 2100
Wire Wire Line
	5100 2200 5600 2200
Wire Wire Line
	5100 2300 5600 2300
Wire Wire Line
	5100 2400 5250 2400
Wire Wire Line
	5100 2500 5600 2500
Wire Wire Line
	5100 2600 5600 2600
Wire Wire Line
	5100 2700 5600 2700
Wire Wire Line
	5100 2800 5600 2800
Wire Wire Line
	5100 2900 5600 2900
Wire Wire Line
	5100 3000 5600 3000
Wire Wire Line
	5100 3100 5250 3100
Wire Wire Line
	5100 3200 5250 3200
Wire Wire Line
	5100 3300 5250 3300
Wire Wire Line
	5100 3400 5250 3400
Wire Wire Line
	5100 1100 5600 1100
Wire Wire Line
	5100 1200 5600 1200
Wire Wire Line
	5100 1300 5600 1300
Wire Wire Line
	5100 1400 5600 1400
Wire Wire Line
	5100 1500 5600 1500
Wire Wire Line
	5100 1600 5600 1600
Wire Wire Line
	5100 1700 5600 1700
Wire Wire Line
	5100 1800 5600 1800
Wire Wire Line
	5100 1000 5250 1000
Wire Wire Line
	6800 3500 6550 3500
Wire Wire Line
	8050 3500 7800 3500
Wire Wire Line
	2500 3800 2200 3800
Wire Wire Line
	2500 3900 2200 3900
Wire Wire Line
	4800 3800 4500 3800
Wire Wire Line
	4800 3900 4500 3900
Wire Wire Line
	9950 1450 9950 3500
Connection ~ 9950 3150
Connection ~ 9950 2800
Connection ~ 9950 2450
Connection ~ 9950 2100
Connection ~ 9950 1800
Connection ~ 9950 1450
Wire Wire Line
	9350 1450 9100 1450
Wire Wire Line
	9350 1800 9100 1800
Wire Wire Line
	9350 2100 9100 2100
Wire Wire Line
	9350 2450 9100 2450
Wire Wire Line
	9350 2800 9100 2800
Wire Wire Line
	9350 3150 9100 3150
Wire Wire Line
	9350 3500 9100 3500
Wire Wire Line
	7350 4350 7350 6000
Connection ~ 7350 4950
Connection ~ 7350 5300
Connection ~ 7350 5650
Wire Wire Line
	8000 4350 8000 6000
Connection ~ 8000 4950
Connection ~ 8000 5300
Connection ~ 8000 5650
Wire Wire Line
	8650 4350 8650 6000
Connection ~ 8650 4950
Connection ~ 8650 5300
Connection ~ 8650 5650
Wire Wire Line
	9300 4350 9300 6000
Connection ~ 9300 4950
Connection ~ 9300 5300
Connection ~ 9300 5650
Wire Wire Line
	9950 4350 9950 6000
Connection ~ 9950 4950
Connection ~ 9950 5300
Connection ~ 9950 5650
Wire Wire Line
	9550 4800 9550 4600
Wire Wire Line
	6950 4800 6950 4600
Wire Wire Line
	7600 4800 7600 4600
Connection ~ 7600 4800
Wire Wire Line
	8250 4800 8250 4600
Connection ~ 8250 4800
Wire Wire Line
	9550 5150 9550 4950
Wire Wire Line
	6600 5150 9550 5150
Wire Wire Line
	6950 5150 6950 4950
Wire Wire Line
	7600 4950 7600 5150
Connection ~ 7600 5150
Wire Wire Line
	8250 4950 8250 5150
Connection ~ 8250 5150
Wire Wire Line
	8900 4950 8900 5150
Connection ~ 8900 5150
Wire Wire Line
	9550 5500 9550 5300
Wire Wire Line
	6600 5500 9550 5500
Wire Wire Line
	6950 5500 6950 5300
Wire Wire Line
	7600 5300 7600 5500
Connection ~ 7600 5500
Wire Wire Line
	8250 5300 8250 5500
Connection ~ 8250 5500
Wire Wire Line
	8900 5300 8900 5500
Connection ~ 8900 5500
Wire Wire Line
	9550 5850 9550 5650
Wire Wire Line
	6600 5850 9550 5850
Wire Wire Line
	6950 5850 6950 5650
Wire Wire Line
	7600 5650 7600 5850
Connection ~ 7600 5850
Wire Wire Line
	8250 5650 8250 5850
Connection ~ 8250 5850
Wire Wire Line
	8900 5650 8900 5850
Connection ~ 8900 5850
Wire Wire Line
	9550 6250 9550 6000
Wire Wire Line
	6600 6250 9550 6250
Wire Wire Line
	6950 6250 6950 6000
Wire Wire Line
	7600 6000 7600 6250
Connection ~ 7600 6250
Wire Wire Line
	8250 6000 8250 6250
Connection ~ 8250 6250
Wire Wire Line
	8900 6000 8900 6250
Connection ~ 8900 6250
Connection ~ 6950 4800
Connection ~ 6950 5150
Connection ~ 6950 5500
Connection ~ 6950 5850
Connection ~ 6950 6250
Connection ~ 9300 4600
Connection ~ 9950 4600
Connection ~ 8650 4600
Connection ~ 8000 4600
Connection ~ 7350 4600
Text Label 7350 4350 0    60   ~ 0
COL1
Text Label 8000 4350 0    60   ~ 0
COL2
Text Label 8650 4350 0    60   ~ 0
COL3
Text Label 9300 4350 0    60   ~ 0
COL4
Text Label 9950 4350 0    60   ~ 0
COL5
Text Label 6600 4800 0    60   ~ 0
ROW1
Text Label 6600 5150 0    60   ~ 0
ROW2
Text Label 6600 5500 0    60   ~ 0
ROW3
Text Label 6600 5850 0    60   ~ 0
ROW4
Text Label 6600 6250 0    60   ~ 0
ROW5
Wire Wire Line
	8900 4800 8900 4600
Connection ~ 8900 4800
Wire Wire Line
	6600 4800 9550 4800
Text Label 5600 1600 0    60   ~ 0
ROW4
Text Label 5600 1500 0    60   ~ 0
ROW3
Text Label 5600 1400 0    60   ~ 0
ROW2
Text Label 3900 1500 0    60   ~ 0
COL1
Text Label 3900 1400 0    60   ~ 0
COL2
Text Label 3900 1300 0    60   ~ 0
ROW5
Text Label 5600 1200 0    60   ~ 0
ROW1
Text Label 3300 3000 0    60   ~ 0
BF2
Text Label 1550 3000 0    60   ~ 0
COL4
Text Label 3300 2800 0    60   ~ 0
COL3
$Comp
L POT-RESCUE-poss_discovery RV2
U 1 1
P 2500 6000
F 0 "RV2" H 2500 5920 50  0000 C CNN
F 1 "POT" H 2500 6000 50  0000 C CNN
F 2 "Potentiometers:Potentiometer_WirePads_Small" H 2500 6000 50  0001 C CNN
F 3 "" H 2500 6000 50  0000 C CNN
	1    2500 6000
	1    0    0    -1  
$EndComp
Wire Wire Line
	2650 6000 2900 6000
Text Label 2900 6000 0    60   ~ 0
GND
Wire Wire Line
	2500 5850 2500 5550
Text Label 2500 5550 0    60   ~ 0
POT2
Wire Wire Line
	2350 6000 1950 6000
Text Label 1950 6000 0    60   ~ 0
3V
$Comp
L POT-RESCUE-poss_discovery RV1
U 1 1
P 2500 5100
F 0 "RV1" H 2500 5020 50  0000 C CNN
F 1 "POT" H 2500 5100 50  0000 C CNN
F 2 "Potentiometers:Potentiometer_WirePads_Small" H 2500 5100 50  0001 C CNN
F 3 "" H 2500 5100 50  0000 C CNN
	1    2500 5100
	1    0    0    -1  
$EndComp
Wire Wire Line
	2650 5100 2900 5100
Text Label 2900 5100 0    60   ~ 0
GND
Wire Wire Line
	2500 4950 2500 4650
Text Label 2500 4650 0    60   ~ 0
POT1
Wire Wire Line
	2350 5100 1950 5100
Text Label 1950 5100 0    60   ~ 0
3V
Text Label 1550 2800 0    60   ~ 0
POT2
Text Label 1550 2900 0    60   ~ 0
POT1
Text Notes 550  7450 0    118  ~ 0
Known Problems:\n - ROW2 and COL1 are connect to debug IO PA13 and PA14\n - Sharp corners\n - Vias under silkscreen\n - Octave up arrow should be to the right instead of left\n - Octave down arrow should be to the left instead of right
Wire Notes Line
	500  6300 6200 6300
Wire Notes Line
	6200 6300 6200 7750
$EndSCHEMATC
